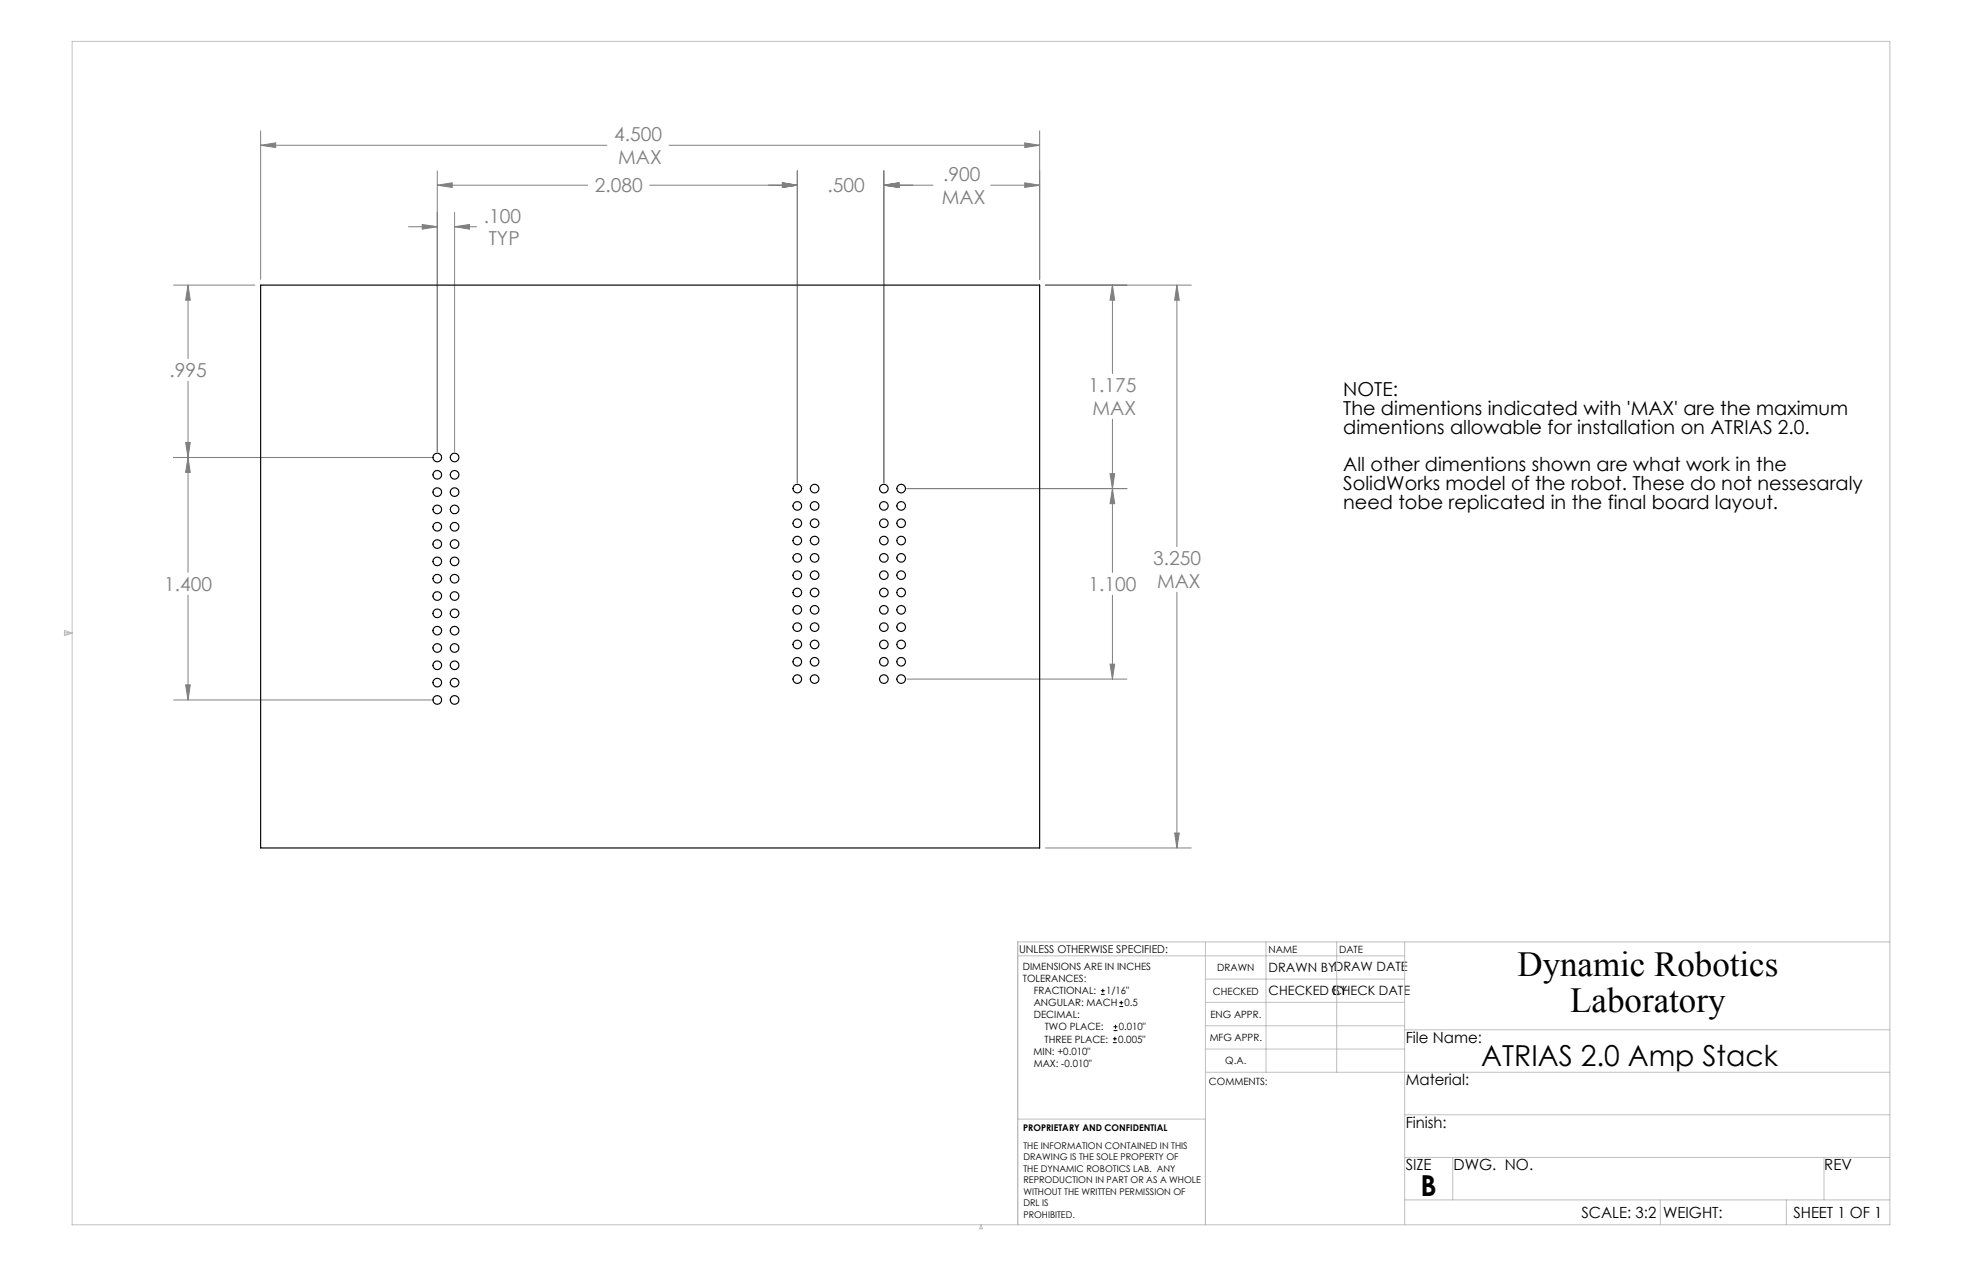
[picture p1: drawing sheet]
<svg xmlns="http://www.w3.org/2000/svg" width="432mm" height="279mm" viewBox="0 0 432 279" stroke-linecap="round" stroke-linejoin="round" font-family="sans-serif">
<path d="M242.3 218.8h.8M242.3 217.9h.8M242.7 217.5v.9M244.9 229.4h.9M244.9 228.5h.9M245.1 226.7h.8M245.1 225.9h.8M245.4 228.1v.9M245.5 225.5v.8M246.3 221.4h.9M246.3 220.6h.9M246.8 220.2v.8" fill="none" stroke="#000" stroke-width=".22"/>
<g fill="none" stroke="#808080" stroke-width=".22">
<path d="M57.4 32l3.3-.6v1.1zM57.4 28.8v32.7M57.4 32h76.2M96.2 37.6v61.8M147.2 32h81.6M175.5 37.6v68.6M194.5 37.6v68.6M225.5 31.4l3.3 .6-3.3 .5zM228.8 28.8v32.7M89.9 49.9h6.3M92.9 49.4l3.3 .5-3.3 .5zM96.2 40.7l3.3-.5v1z"/>
<path d="M96.2 40.7h33.1M100 49.9l3.3-.5v1zM100 46.7v52.7M100 49.9h4.9M143 40.7h32.5M172.2 40.2l3.3 .5-3.3 .5zM194.5 40.7l3.3-.5v1zM194.5 40.7h10.8M218.1 40.7h10.7M225.5 40.2l3.3 .5-3.3 .5zM38.2 62.7h17.9M41.4 62.7l.5 3.3h-1z"/>
<path d="M41.4 62.7v16.2M230.1 62.7h32.1M244.8 62.7l.5 3.3h-1zM244.8 62.7v19.5M259 62.7l.5 3.3h-1zM259 62.7v57.6M40.9 97.3h1l-.5 3.3zM41.4 83.9v42M244.8 92.2v33.7M38.2 100.6h56.8M41.4 100.6l.5 3.3h-1zM199.6 107.5h48.4"/>
<path d="M244.3 104.2h1l-.5 3.3zM244.8 107.5l.5 3.3h-1zM41.4 131v23M244.8 131v18.4M259 130.3v56.2M38.2 154h56.8M40.9 150.7h1l-.5 3.3zM199.6 149.4h48.4M244.3 146.1h1l-.5 3.3zM230.1 186.5h32.1M258.5 183.3h1l-.5 3.2z"/>
</g>
<g fill="none" stroke="#c0c0c0" stroke-width=".22">
<path d="M15.9 9.1h400v260.4h-400zM14.2 139.1l1.7 .2M14.2 138.7l1.7 .6-1.7 .5zM15.9 139.3l-1.7 .3M224 210.3h85.1M265.3 207.2v62.3M265.3 215.4h43.8M278.6 207.2v28.7M294.2 207.2v28.7M309.1 207.2v62.3M415.9 207.2h-191.9v62.3M265.3 235.9h150.6"/>
<path d="M265.3 220.5h43.8M265.3 225.7h43.8M265.3 230.8h43.8M309.1 226.6h106.8M224 246.2h41.3M309.1 245.3h106.8M309.1 254.6h106.8M319.7 254.6v9.4M401.4 254.6v9.4M215.9 269.5l.3 .8h-.6zM309.1 264h106.8M365.4 264v5.5"/>
<path d="M393.1 264v5.5"/>
</g>
<path d="M225.5 31.4l3.3 .6-3.3 .5zM57.4 32l3.3-.6v1.1zM172.2 40.2l3.3 .5-3.3 .5zM96.2 40.7l3.3-.5v1zM172.2 40.2l3.3 .5-3.3 .5zM194.5 40.7l3.3-.5v1zM194.5 40.7l3.3-.5v1zM225.5 40.2l3.3 .5-3.3 .5zM259 62.7l.5 3.3h-1zM258.5 183.3h1l-.5 3.2zM41.4 62.7l.5 3.3h-1zM40.9 97.3h1l-.5 3.3zM41.4 100.6l.5 3.3h-1zM40.9 150.7h1l-.5 3.3zM92.9 49.4l3.3 .5-3.3 .5zM100 49.9l3.3-.5v1zM244.8 62.7l.5 3.3h-1zM244.3 104.2h1l-.5 3.3zM244.8 107.5l.5 3.3h-1zM244.3 146.1h1l-.5 3.3z" fill="#808080"/>
<g fill="none" stroke="#000" stroke-width=".25">
<path d="M57.4 62.7h171.4v123.8h-171.4z"/>
<circle cx="96.2" cy="108.3" r=".95"/>
<circle cx="96.2" cy="100.6" r=".95"/>
<circle cx="96.2" cy="104.5" r=".95"/>
<circle cx="96.2" cy="119.7" r=".95"/>
<circle cx="96.2" cy="115.9" r=".95"/>
<circle cx="96.2" cy="112.1" r=".95"/>
<circle cx="100" cy="119.7" r=".95"/>
<circle cx="100" cy="100.6" r=".95"/>
<circle cx="100" cy="108.3" r=".95"/>
<circle cx="100" cy="115.9" r=".95"/>
<circle cx="100" cy="104.5" r=".95"/>
<circle cx="100" cy="112.1" r=".95"/>
<circle cx="175.5" cy="115.1" r=".95"/>
<circle cx="175.5" cy="118.9" r=".95"/>
<circle cx="175.5" cy="111.3" r=".95"/>
<circle cx="175.5" cy="107.5" r=".95"/>
<circle cx="179.3" cy="118.9" r=".95"/>
<circle cx="179.3" cy="115.1" r=".95"/>
<circle cx="179.3" cy="111.3" r=".95"/>
<circle cx="179.3" cy="107.5" r=".95"/>
<circle cx="194.5" cy="118.9" r=".95"/>
<circle cx="194.5" cy="115.1" r=".95"/>
<circle cx="194.5" cy="111.3" r=".95"/>
<circle cx="194.5" cy="107.5" r=".95"/>
<circle cx="198.3" cy="118.9" r=".95"/>
<circle cx="198.3" cy="115.1" r=".95"/>
<circle cx="198.3" cy="111.3" r=".95"/>
<circle cx="198.3" cy="107.5" r=".95"/>
<circle cx="96.2" cy="127.3" r=".95"/>
<circle cx="96.2" cy="138.7" r=".95"/>
<circle cx="96.2" cy="123.5" r=".95"/>
<circle cx="96.2" cy="134.9" r=".95"/>
<circle cx="96.2" cy="131.1" r=".95"/>
<circle cx="100" cy="123.5" r=".95"/>
<circle cx="100" cy="134.9" r=".95"/>
<circle cx="100" cy="138.7" r=".95"/>
<circle cx="100" cy="127.3" r=".95"/>
<circle cx="100" cy="131.1" r=".95"/>
<circle cx="175.5" cy="130.4" r=".95"/>
<circle cx="175.5" cy="138" r=".95"/>
<circle cx="175.5" cy="122.7" r=".95"/>
<circle cx="175.5" cy="134.2" r=".95"/>
<circle cx="175.5" cy="126.5" r=".95"/>
<circle cx="179.3" cy="138" r=".95"/>
<circle cx="179.3" cy="134.2" r=".95"/>
<circle cx="179.3" cy="122.7" r=".95"/>
<circle cx="179.3" cy="130.4" r=".95"/>
<circle cx="179.3" cy="126.5" r=".95"/>
<circle cx="194.5" cy="134.2" r=".95"/>
<circle cx="194.5" cy="130.4" r=".95"/>
<circle cx="194.5" cy="138" r=".95"/>
<circle cx="194.5" cy="122.7" r=".95"/>
<circle cx="194.5" cy="126.5" r=".95"/>
<circle cx="198.3" cy="134.2" r=".95"/>
<circle cx="198.3" cy="130.4" r=".95"/>
<circle cx="198.3" cy="138" r=".95"/>
<circle cx="198.3" cy="122.7" r=".95"/>
<circle cx="198.3" cy="126.5" r=".95"/>
<circle cx="96.2" cy="154" r=".95"/>
<circle cx="96.2" cy="146.4" r=".95"/>
<circle cx="96.2" cy="142.6" r=".95"/>
<circle cx="96.2" cy="150.2" r=".95"/>
<circle cx="100" cy="142.6" r=".95"/>
<circle cx="100" cy="146.4" r=".95"/>
<circle cx="100" cy="154" r=".95"/>
<circle cx="100" cy="150.2" r=".95"/>
<circle cx="175.5" cy="141.8" r=".95"/>
<circle cx="175.5" cy="149.4" r=".95"/>
<circle cx="175.5" cy="145.6" r=".95"/>
<circle cx="179.3" cy="141.8" r=".95"/>
<circle cx="179.3" cy="149.4" r=".95"/>
<circle cx="179.3" cy="145.6" r=".95"/>
<circle cx="194.5" cy="141.8" r=".95"/>
<circle cx="194.5" cy="149.4" r=".95"/>
<circle cx="194.5" cy="145.6" r=".95"/>
<circle cx="198.3" cy="141.8" r=".95"/>
<circle cx="198.3" cy="149.4" r=".95"/>
<circle cx="198.3" cy="145.6" r=".95"/>
</g>
<g font-size="7.8">
<text x="334" y="214.8">Dynamic Robotics</text>
<text x="345.6" y="222.5">Laboratory</text>
</g>
<g font-size="6.3">
<text x="326" y="234.6">ATRIAS 2.0 Amp Stack</text>
<text x="312.6" y="263.2">B</text>
</g>
<g font-size="4.2" fill="#808080">
<text x="135.2" y="31">4.500</text>
<text x="136" y="36">MAX</text>
<text x="207.6" y="39.8">.900</text>
<text x="130.9" y="42.3">2.080</text>
<text x="182.1" y="42.3">.500</text>
<text x="207.3" y="44.8">MAX</text>
<text x="106.5" y="49">.100</text>
<text x="107.6" y="54">TYP</text>
<text x="37.3" y="83">.995</text>
<text x="239.6" y="86.3">1.175</text>
<text x="240.4" y="91.3">MAX</text>
<text x="253.8" y="124.3">3.250</text>
<text x="36.1" y="130">1.400</text>
<text x="239.6" y="130">1.100</text>
<text x="254.7" y="129.4">MAX</text>
</g>
<g font-size="4.2">
<text x="295.6" y="87">NOTE:</text>
<text x="295.6" y="91.2">The dimentions indicated with 'MAX' are the maximum</text>
<text x="295.6" y="95.4">dimentions allowable for installation on ATRIAS 2.0.</text>
<text x="295.6" y="103.7">All other dimentions shown are what work in the</text>
<text x="295.6" y="107.9">SolidWorks model of the robot. These do not nessesaraly</text>
<text x="295.6" y="112.1">need tobe replicated in the final board layout.</text>
</g>
<g font-size="3.4">
<text x="309.4" y="229.4">File Name:</text>
<text x="309.4" y="238.8">Material:</text>
<text x="309.4" y="248.2">Finish:</text>
<text x="309.4" y="257.5">SIZE</text>
<text x="319.9" y="257.5">DWG. NO.</text>
<text x="401.5" y="257.5">REV</text>
<text x="348" y="268">SCALE: 3:2</text>
<text x="366" y="268">WEIGHT:</text>
<text x="394.7" y="268">SHEET 1 OF 1</text>
</g>
<g font-size="2.8">
<text x="279.2" y="213.8">DRAWN BYDRAW DATE</text>
<text x="279.2" y="218.8">CHECKED BY</text>
<text x="293" y="218.8">CHECK DATE</text>
</g>
<text font-size="2.4" x="224.3" y="209.6">UNLESS OTHERWISE SPECIFIED:</text>
<g font-size="2.2">
<text x="279.2" y="209.6">NAME</text>
<text x="294.7" y="209.6">DATE</text>
<text x="225.1" y="213.4">DIMENSIONS ARE IN INCHES</text>
<text x="267.9" y="213.7">DRAWN</text>
<text x="225.1" y="216.1">TOLERANCES:</text>
<text x="227.5" y="218.7">FRACTIONAL:</text>
<text x="227.5" y="221.4">ANGULAR: MACH</text>
<text x="243.4" y="218.7">1/16&quot;</text>
<text x="247.5" y="221.4">0.5</text>
<text x="266.9" y="218.8">CHECKED</text>
<text x="227.5" y="224.1">DECIMAL:</text>
<text x="229.9" y="226.7">TWO PLACE:</text>
<text x="246.2" y="226.7">0.010&quot;</text>
<text x="266.4" y="223.9">ENG APPR.</text>
<text x="227.5" y="232">MIN: +0.010&quot;</text>
<text x="229.9" y="229.4">THREE PLACE:</text>
<text x="246.1" y="229.4">0.005&quot;</text>
<text x="266.2" y="229">MFG APPR.</text>
<text x="227.5" y="234.7">MAX: -0.010&quot;</text>
<text x="266.1" y="238.6">COMMENTS:</text>
<text x="269.7" y="234.2">Q.A.</text>
</g>
<g font-size="2">
<text x="225.2" y="248.8">PROPRIETARY AND CONFIDENTIAL</text>
<text x="225.2" y="252.8">THE INFORMATION CONTAINED IN THIS</text>
<text x="225.2" y="255.3">DRAWING IS THE SOLE PROPERTY OF</text>
<text x="225.2" y="257.8">THE DYNAMIC ROBOTICS LAB. ANY</text>
<text x="225.2" y="260.4">REPRODUCTION IN PART OR AS A WHOLE</text>
<text x="225.2" y="262.9">WITHOUT THE WRITTEN PERMISSION OF</text>
<text x="225.2" y="265.4">DRL IS</text>
<text x="225.2" y="267.9">PROHIBITED.</text>
</g>
</svg>
